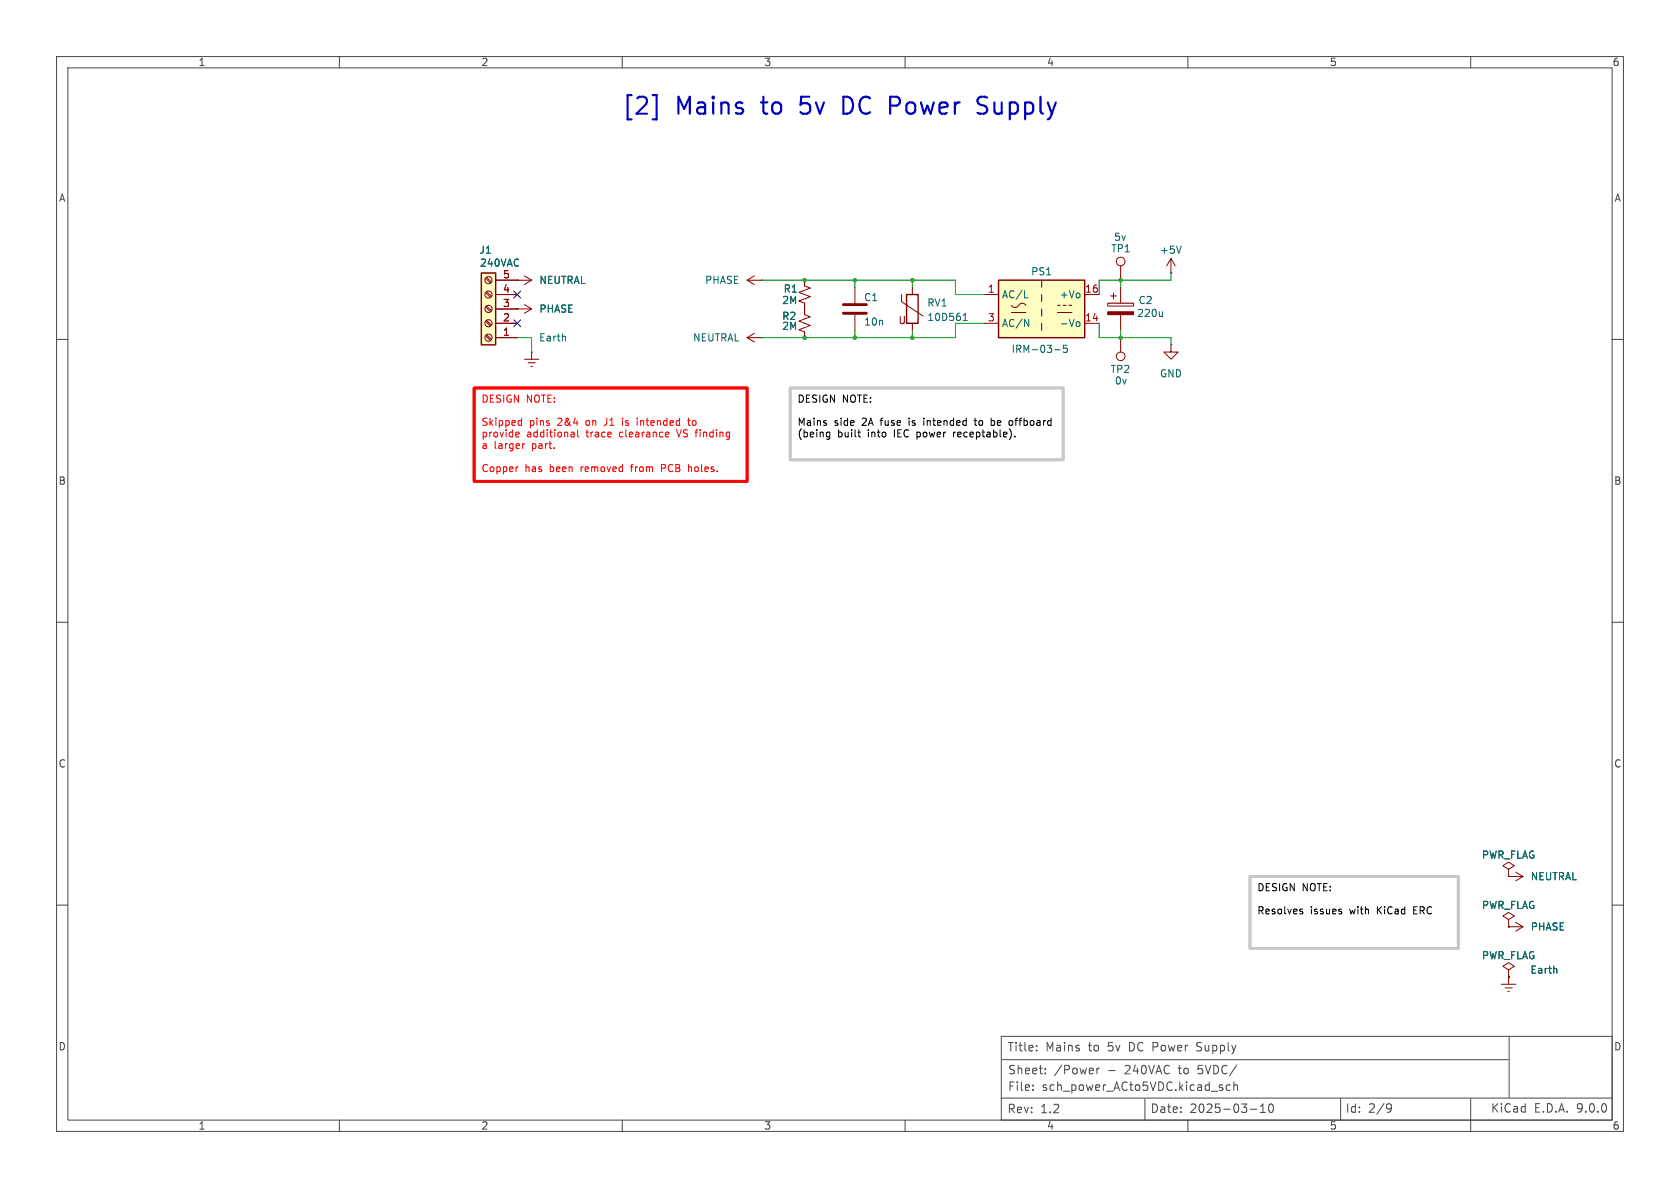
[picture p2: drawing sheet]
<svg xmlns="http://www.w3.org/2000/svg" width="297mm" height="210mm" viewBox="0 0 297 210" stroke-linecap="round" stroke-linejoin="round" font-family="sans-serif">
<g fill="none" stroke="#484848" stroke-width=".18">
<path d="M10 10h277v190h-277zM12 12h273v186h-273zM60 10v2M110 10v2M160 10v2M210 10v2M260 10v2M10 60h2M285 60h2M10 110h2M285 110h2M10 160h2"/>
<path d="M285 160h2M60 198v2M110 198v2M160 198v2M177 194.1h108M177 183.2h108v14.8h-108zM177.2 187.3h89.5M182.6 192.6v.2M182.6 191.8v.2M183.3 185.6v.2M183.3 184.9v.1M184.8 189.7v.1"/>
<path d="M184.8 188.9v.1M193.9 188.8v1M194.4 188.8l-.3 .1-.2 .2M202.4 194.3v3.7M210 198v2M216.1 192.3v.4M217.5 191.8h-.4l-.3 .2v.5l.1 .2h.6M218.1 191.9l.2-.1h.4l.1 1M218.1 191.3v1.5M221.1 196.1h1.1M222.8 196.7h.9M222.8 195.6l.5-.4v1.5"/>
<path d="M224.4 195.3l.2-.1a.81 .81 0 0 1 .6 .6 .81 .81 0 0 1-.3 .8l-.1 .1a.81 .81 0 0 1-.4-1.4zM237 194.2v3.8M245.4 195.1l.5 .2a.99 .99 0 0 1-.4 1.3h-.2M246 195.8l-.3 .3h-.3M260 194.2v5.8M266.8 183.2v10.8"/>
</g>
<g fill="none" stroke="#840000" stroke-width=".18">
<path d="M91.4 49.5h.1M91.4 54.6h.1M91.4 49.5h2.6M91.4 54.6h2.6M92.7 48.8l1.3 .7M92.7 53.8l1.3 .8M94 49.5l-1.3 .8M94 54.6l-1.3 .8M132.1 49.5l1.2 .8M132.1 49.5h2.5M132.1 59.7l1.2 .8M132.1 59.7h2.5"/>
<path d="M133.3 48.8l-1.2 .7M133.3 58.9l-1.2 .8M134.6 49.5h.1M134.6 59.7h.1M142.2 49.5v1l1.1 .4-2.1 .8 2.1 .8-2.1 .7 1 .4v2l1.1 .4-2.1 .8 2.1 .7-2.1 .8 1 .4v1M207 48.3h.1M207 45.7l-.8 1.3M207 45.7l.8 1.3M207 45.7v2.6M266.7 153.7l1-.7-1-.6-1 .6 1 .7v1.2M266.7 154.9h.1M266.7 154.9h2.5"/>
<path d="M268 154.2l1.2 .7M269.2 154.9l-1.2 .8M266.7 171.5l1-.7-1-.6-1 .6 1 .7v1.2M266.7 172.7h.1"/>
</g>
<path d="M208.8 43.5l-.4 1.3" fill="none" stroke="#006464" stroke-width=".18"/>
<path d="M85.1 48.3h2.5v12.7h-2.5z" fill="#ffffc2"/>
<path d="M85.1 48.3h2.5v12.7h-2.5zM160.3 52.1h2v5.1h-2z" fill="none" stroke="#840000" stroke-width=".25"/>
<g fill="none" stroke="#840000" stroke-width=".18">
<path d="M85.9 59.4l.8 .8M85.9 56.8l.8 .9M85.9 54.3l.8 .8M85.9 51.7l.8 .9M85.9 49.2l.8 .8M86 59.2l.9 .8M86 56.6l.9 .9M86 54.1l.9 .8M86 51.6l.9 .8M86 49l.9 .9M87.6 59.7h3.8M87.6 57.2h3.8"/>
<path d="M87.6 54.6h3.8M87.6 52.1h3.8M87.6 49.5h3.8M159.4 52.1v1.2l3.8 2.6M161.3 50.8v1.3M161.3 57.2v1.2M207 61v1.2h1.3l-1.3 1.3-1.3-1.3h1.3M207 61h.1M265.4 174h2.6M266.1 174.6h1.2M266.6 175.3h.2M266.7 172.7h.1"/>
<path d="M266.7 162.6l1-.7-1-.6-1 .6 1 .7v1.2M266.7 163.8h.1M266.7 172.7v1.3"/>
<circle cx="86.4" cy="59.7" r=".63"/>
<circle cx="86.4" cy="54.6" r=".63"/>
<circle cx="86.4" cy="52.1" r=".63"/>
<circle cx="86.4" cy="49.5" r=".63"/>
<circle cx="86.4" cy="57.1" r=".63"/>
</g>
<path d="M170.3 56.7h.7M170.3 55.7l.4-.3v1.3M275.2 171.2v.8" fill="none" stroke="#006464" stroke-width=".18"/>
<path d="M176.5 49.5h15.3v10.2h-15.3z" fill="#ffffc2"/>
<path d="M176.5 49.5h15.3v10.2h-15.3z" fill="none" stroke="#840000" stroke-width=".25"/>
<g fill="none" stroke="#840000" stroke-width=".18">
<path d="M87.6 52.1h3.8M87.6 57.2h3.8M87.6 59.7h3.8M87.6 54.6h3.8M87.6 49.5h3.8M91.4 49.5h.1M91.4 54.6h.1M142.2 49.5v1M142.2 53.6v2M142.2 58.7v1M151.1 50.8v2.8M151.1 55.6v2.8"/>
<path d="M174 52.1h2.5M174 57.2h2.5M178.8 54a.8 .8 0 0 0 .8 .3 .8 .8 0 0 0 .7-.5 .73 .73 0 0 1 1.1 .2M178.8 55.2h2.6M184.1 49.5v1.3M184.1 52.1v1.2M184.1 54.6v1.3M184.1 57.2v1.2M186.9 55.2h2.6M186.9 54h.6M188 54h.5M189 54h.5"/>
<path d="M191.8 52.1h2.5M191.8 57.2h2.5M195.8 53.6h4.6v.5h-4.6zM196.3 52.3h1.1M196.8 51.8v1M198.1 47v2.5M198.1 50.8v2.8M198.1 55.6v2.8M198.1 59.7v2.5M92.7 63.5h2.5M93.3 64.1h1.3M93.9 64.8h.2"/>
<path d="M94 62.2h.1M94 62.2v1.3M266.7 154.9h.1M266.7 163.8h.1M266.7 172.7h.1M266.7 163.8h2.5M268 163.1l1.2 .7M269.2 163.8l-1.2 .8"/>
<circle cx="198.1" cy="46.2" r=".76"/>
<circle cx="198.1" cy="63" r=".76"/>
</g>
<path d="M99.9 59.5l.1 .8M181.1 52.6h.6M181.1 56.5l.8 1.2v-1.2M190.5 56.9h.3l.1 .2v.5l-.4 .1M205.5 55.1v.9M205.5 55.8l-.2 .2M186.5 61.8h.9M188.6 61h-.6v.6l.2-.1 .4 .1 .1 .2-.1 .4-.1 .1-.5-.1M275.2 171.2v.8" fill="none" stroke="#006464" stroke-width=".18"/>
<path d="M195.8 55.1h4.6v.5h-4.6z" fill="#840000" stroke="#840000" stroke-width=".18"/>
<path d="M149.1 53.8h4.1M149.1 55.4h4.1" fill="none" stroke="#840000" stroke-width=".51"/>
<path d="M91.4 59.7h2.6v2.5M134.6 49.5h34.3v2.6h5.1M151.1 49.5v1.3M151.1 58.4v1.3M161.3 49.5v1.3M161.3 58.4v1.3M174 57.2h-5.1v2.5h-34.3M194.3 57.2v2.5h12.7v1.3M198.1 49.5v1.3M198.1 58.4v1.3M207 48.3v1.2h-12.7v2.6" fill="none" stroke="#009600" stroke-width=".18"/>
<path d="M90.8 51.5l1.2 1.2M90.8 56.5l1.2 1.3M92 51.5l-1.2 1.2M92 56.5l-1.2 1.3" fill="none" stroke="#000084" stroke-width=".18"/>
<path d="M139.7 68.6h48.3v12.7h-48.3zM221 154.9h36.8v12.7h-36.8z" fill="none" stroke="#c8c8c8" stroke-width=".5"/>
<g fill="none" stroke="#000" stroke-width=".18">
<path d="M146.3 76.4l.4 .1M146.7 76.4v1l-.1 .2-.3 .1M146.7 77.2h-.4M151.6 76.4h.5M151.8 77.1l.3 .1M163.3 73.9v.1M163.3 74.3v.9M168.6 76.4v.8M168.8 76.4l-.2 .2M172.2 74.3h.5M172.4 73.9v1.1l.3 .2M175.2 74.4l.4-.1 .2 .2"/>
<path d="M175.8 75.1l-.2 .1-.4-.1M178.6 74.3l.3 .1 .1 .2v.5l-.4 .1M179.4 77.1v.1M230 161.1l.3 .1v.2l-.2 .2h-.2M230 160.7l.3 .1M237.2 161.2v.3"/>
</g>
<path d="M115.4 16.8h.7v4.3h-.7M172.8 20l.4 .1h.7M174.1 17.1h-.7a.73 .73 0 0 0-.6 .7 .73 .73 0 0 0 .6 .7l.5 .2" fill="none" stroke="#0000c2" stroke-width=".38"/>
<path d="M83.8 68.6h48.3v16.5h-48.3z" fill="none" stroke="#f00" stroke-width=".5"/>
<g fill="none" stroke="#f00" stroke-width=".18">
<path d="M91.7 77.2h-.3M91.8 76.6v.1l-.6 .1M91.8 74.3l.4 .1M92.2 73.9v1.3M92.2 75.1l-.4 .1M92.7 78.4l-.3 .2M101.1 76.4h.2l.2 .2v.6M101.5 77.2h-.4M101.5 76.7l-.4 .1M102.1 76v1.1l.2 .1M106.8 75.2h.1M110 73.9v.1"/>
<path d="M110 74.3v.9M112.6 73.9v.1M112.6 74.3v.9M117.8 76.4l.4 .1 .1 .2-.6 .1M118.2 77.2h-.4M119.6 76l.4 1.2M121.5 74.3h.5M121.7 73.9v1.1l.3 .2M91.6 82.5l-.2 .1M111.4 82.5h.5M116.9 82.8h.5M117.4 82.1h-.5v1.3"/>
<path d="M121.8 82.6h.4"/>
</g>
<g fill="#009600" stroke="#009600" stroke-width=".18">
<circle cx="161.3" cy="59.7" r=".3"/>
<circle cx="151.1" cy="59.7" r=".3"/>
<circle cx="161.3" cy="49.5" r=".3"/>
<circle cx="151.1" cy="49.5" r=".3"/>
<circle cx="142.2" cy="59.7" r=".3"/>
<circle cx="142.2" cy="49.5" r=".3"/>
<circle cx="198.1" cy="49.5" r=".3"/>
<circle cx="198.1" cy="59.7" r=".3"/>
</g>
<g font-size="4.2" fill="#0000c2">
<text x="109.8" y="20.8">[2]</text>
<text x="119.5" y="20.8">Mains</text>
<text x="135" y="20.8">to</text>
<text x="142.3" y="20.8">5v</text>
<text x="150.2" y="20.8">DC Power</text>
<text x="175.1" y="20.8">Supply</text>
</g>
<g font-size="2.1" fill="#484848">
<text x="178" y="186.1">Title:</text>
<text x="178.1" y="190.1">Sheet:</text>
<text x="184.8" y="186.1">Mains</text>
<text x="186.3" y="190.1">/Power</text>
<text x="192.5" y="186.1">to</text>
<text x="195.9" y="190.1">-</text>
<text x="196" y="186.1">5v</text>
<text x="199" y="190.1">240VAC</text>
<text x="199.9" y="186.1">DC Power</text>
<text x="208.7" y="190.1">to</text>
<text x="212.1" y="186.1">Supply</text>
<text x="212.2" y="190.1">5VDC/</text>
<text x="178" y="197">Rev:</text>
<text x="178.1" y="193.1">File:</text>
<text x="183.9" y="197">1.2</text>
<text x="184.2" y="193.1">sch_power_ACto5VDC.kicad_sch</text>
<text x="203.3" y="196.9">Date:</text>
<text x="210.3" y="196.9">2025-03-10</text>
<text x="237.8" y="196.9">Id:</text>
<text x="241.9" y="196.9">2/9</text>
<text x="263.5" y="196.9">KiCad</text>
<text x="271.2" y="196.9">E.D.A.</text>
<text x="278.8" y="196.9">9.0.0</text>
</g>
<g font-size="1.8" fill="#484848">
<text x="35" y="11.9">1</text>
<text x="85" y="11.9">2</text>
<text x="135" y="11.9">3</text>
<text x="185" y="11.9">4</text>
<text x="235" y="11.9">5</text>
<text x="285" y="11.9">6</text>
<text x="10.3" y="35.9">A</text>
<text x="285.3" y="35.9">A</text>
<text x="10.3" y="85.9">B</text>
<text x="285.3" y="85.9">B</text>
<text x="10.3" y="135.9">C</text>
<text x="285.3" y="135.9">C</text>
<text x="10.3" y="185.9">D</text>
<text x="285.3" y="185.9">D</text>
<text x="35" y="199.9">1</text>
<text x="85" y="199.9">2</text>
<text x="135" y="199.9">3</text>
<text x="185" y="199.9">4</text>
<text x="235" y="199.9">5</text>
<text x="285" y="199.9">6</text>
</g>
<g font-size="1.8" fill="#006464">
<text x="84.7" y="45.1">J1</text>
<text x="84.8" y="47.3">240VAC</text>
<text x="196.4" y="44.8">TP1</text>
<text x="196.9" y="42.8">5v</text>
<text x="205" y="45.1">+5V</text>
<text x="95.3" y="50.4">NEUTRAL</text>
<text x="124.5" y="50.4">PHASE</text>
<text x="138.2" y="53.9">2M</text>
<text x="138.4" y="51.9">R1</text>
<text x="152.7" y="53.4">C1</text>
<text x="177" y="52.9">AC/L</text>
<text x="182.2" y="48.9">PS1</text>
<text x="187.2" y="52.9">+Vo</text>
<text x="201.2" y="53.9">C2</text>
<text x="95.3" y="55.5">PHASE</text>
<text x="138.2" y="56.7">R2</text>
<text x="138.2" y="58.5">2M</text>
<text x="152.7" y="57.8">10n</text>
<text x="163.8" y="54.4">RV1</text>
<text x="163.8" y="56.9">10D561</text>
<text x="177" y="58">AC/N</text>
<text x="187.2" y="58">-Vo</text>
<text x="200.9" y="56.2">220u</text>
<text x="95.2" y="60.6">Earth</text>
<text x="122.4" y="60.6">NEUTRAL</text>
<text x="178.7" y="62.6">IRM-03-5</text>
<text x="196.2" y="66.1">TP2</text>
<text x="197" y="68.2">0v</text>
<text x="205" y="66.9">GND</text>
<text x="261.9" y="152">PWR_FLAG</text>
<text x="270.5" y="155.8">NEUTRAL</text>
<text x="261.9" y="160.9">PWR_FLAG</text>
<text x="270.5" y="164.7">PHASE</text>
<text x="261.9" y="169.8">PWR_FLAG</text>
<text x="270.5" y="172.3">Earth</text>
</g>
<g font-size="1.8" fill="#a90000">
<text x="88.8" y="51.8">4</text>
<text x="88.8" y="49.3">5</text>
<text x="174.6" y="51.8">1</text>
<text x="191.7" y="51.8">16</text>
<text x="88.8" y="59.4">1</text>
<text x="88.8" y="56.9">2</text>
<text x="88.8" y="54.4">3</text>
<text x="174.6" y="56.9">3</text>
<text x="191.7" y="56.9">14</text>
</g>
<text font-size="1.8" fill="#840000" x="158.7" y="57.5">U</text>
<g font-size="1.8" fill="#f00">
<text x="85" y="71.5">DESIGN</text>
<text x="93" y="71.5">NOTE:</text>
<text x="85" y="75.6">Skipped</text>
<text x="85" y="77.7">provide</text>
<text x="93.1" y="77.7">additional</text>
<text x="93.6" y="75.6">pins</text>
<text x="98.7" y="75.6">2&amp;4</text>
<text x="103.8" y="77.7">trace</text>
<text x="103.9" y="75.6">on</text>
<text x="107.4" y="75.6">J1</text>
<text x="109.8" y="77.7">clearance</text>
<text x="110.7" y="75.6">is</text>
<text x="113.6" y="75.6">intended</text>
<text x="120.3" y="77.7">VS finding</text>
<text x="122.9" y="75.6">to</text>
<text x="85" y="79.7">a</text>
<text x="85" y="83.8">Copper</text>
<text x="87.4" y="79.7">larger</text>
<text x="92.8" y="83.8">has</text>
<text x="94.2" y="79.7">part.</text>
<text x="97.3" y="83.8">been</text>
<text x="103" y="83.8">removed</text>
<text x="112.1" y="83.8">from</text>
<text x="117.6" y="83.8">PCB</text>
<text x="122.6" y="83.8">holes.</text>
</g>
<g font-size="1.8">
<text x="140.9" y="71.5">DESIGN NOTE:</text>
<text x="140.9" y="75.6">Mains</text>
<text x="140.9" y="77.6">(being</text>
<text x="147.5" y="75.6">side</text>
<text x="148.1" y="77.6">built</text>
<text x="152.5" y="75.6">2A</text>
<text x="153.5" y="77.6">into</text>
<text x="156" y="75.6">fuse</text>
<text x="158.3" y="77.6">IEC</text>
<text x="161.1" y="75.6">is</text>
<text x="162.5" y="77.6">power</text>
<text x="163.9" y="75.6">intended</text>
<text x="169.2" y="77.6">receptable).</text>
<text x="173.2" y="75.6">to</text>
<text x="176.3" y="75.6">be</text>
<text x="179.7" y="75.6">offboard</text>
<text x="222.2" y="157.9">DESIGN NOTE:</text>
<text x="222.2" y="162">Resolves</text>
<text x="231.6" y="162">issues</text>
<text x="238.7" y="162">with</text>
<text x="243.7" y="162">KiCad</text>
<text x="250.3" y="162">ERC</text>
</g>
</svg>
